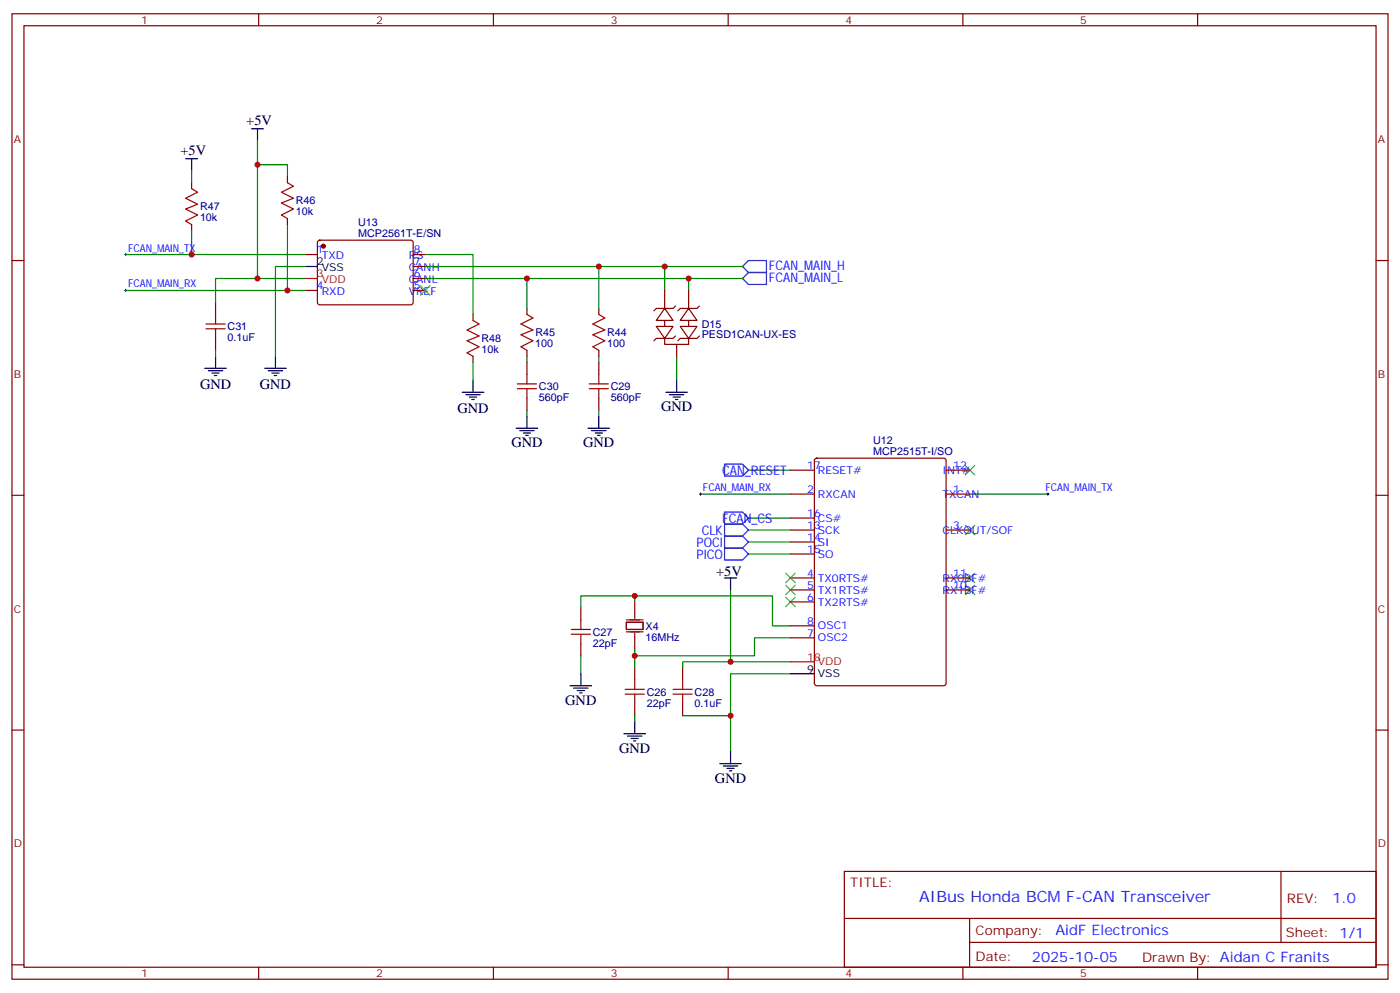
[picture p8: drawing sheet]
<svg xmlns="http://www.w3.org/2000/svg" width="412mm" height="292mm" viewBox="0 0 412 292" stroke-linecap="round" stroke-linejoin="round" font-family="sans-serif">
<g fill="none" stroke="#870000" stroke-width=".35">
<path d="M3.5 4.1h405.4v284.3h-405.4zM7.1 7.6h398.2v277.3h-398.2zM76.2 4.1v3.5M145.3 4.1v3.5M214.5 4.1v3.5M283.6 4.1v3.5M352.8 4.1v3.5M56.4 53.8v1.8M84.7 52v1.8M3.5 76.7h3.6M56.4 66.1v1.8M84.7 64.4v1.7"/>
<path d="M90 75h3.5M93.7 70.9l.5-.2 27.1 .1 .4 .6-.1 18-.6 .4-27.1-.1-.4-.6v-17.7zM121.7 75h3.5M121.7 78.5h3.5M405.3 76.7h3.6M63.5 89.1v3.5M63.5 99.7v3.5M90 85.5h3.5M121.7 85.5h3.5M121.7 82h3.5M139.3 92.6v1.8M155.2 90.8v1.8"/>
<path d="M176.4 90.8v1.8M193.3 96.1h5l-2.5 3.6zM195.8 90.8l2.5 3.6h-5zM195.8 99.7v1.7h7v-1.7M195.8 85.5v5.3M195.8 94.4v1.7M199 99l-.7 .7h-5l-.7 .7M199 90.1l-.7 .7h-5l-.7 .7M200.4 96.1h4.9l-2.5 3.6zM202.8 90.8l2.5 3.6h-4.9zM202.8 85.5v5.3M202.8 94.4v1.7"/>
<path d="M206 90.1l-.7 .7h-4.9l-.7 .7M206 99l-.7 .7h-4.9l-.7 .7M139.3 105v1.7M155.2 103.2v1.8M155.2 106.7v3.5M155.2 117.3v3.5M176.4 103.2v1.8M176.4 106.7v3.5M176.4 117.3v3.5M199.3 101.4v3.6M232.8 138.5h7.1M240.1 135.1l.5-.2h37.4l.6 .5 .1 65.9-.5 .6-37.6 .1-.7-.5v-65.9z"/>
<path d="M278.7 138.5h7.1M3.5 145.9h3.6M232.8 145.5h7.1M232.8 156.1h7.1M232.8 159.6h7.1M232.8 152.6h7.1M278.7 145.5h7.1M278.7 156.1h7.1M405.3 145.9h3.6M171.1 179v3.6M187 177.3v3.5M232.8 170.2h7.1"/>
<path d="M232.8 173.7h7.1M232.8 177.3h7.1M232.8 163.2h7.1M278.7 170.2h7.1M278.7 173.7h7.1M171.1 189.6v3.5M187 187.9v3.5M187 196.7v3.5M201.1 196.7v3.5M232.8 187.9h7.1M232.8 184.3h7.1M3.5 215h3.6"/>
<path d="M187 207.3v3.5M201.1 207.3v3.5M405.3 215h3.6M248.7 256.6h156.6v28.3h-156.6zM377.3 256.7v20.8M248.7 270.5h156.5M285.6 277.5h119.6M285.6 270.5v14.1M3.5 284.2h3.6M76.2 284.9v3.5M145.3 284.9v3.5M214.5 284.9v3.5"/>
<path d="M283.6 284.9v3.5M352.8 284.9v3.5M405.3 284.2h3.6"/>
</g>
<g fill="none" stroke="#008700" stroke-width=".35">
<path d="M56.4 50.3v3.5M75.8 48.5h8.9v3.5M75.8 41.5v40.5h14.2M37 75h53M56.4 67.9v7.1M84.7 66.1v19.4M90 78.5h-8.9v26.5M125.2 75h14.1v17.6M125.2 78.5h93.5M176.4 78.5v12.3M195.8 78.5v7M37 85.5h53"/>
<path d="M75.8 82h-12.3v7.1M125.2 82h93.5M155.2 82v8.8M202.8 82v3.5M63.5 103.2v1.8M139.3 106.7v5.3M155.2 105v1.7M176.4 105v1.7M199.3 105v7M155.2 120.8v1.8M176.4 120.8v1.8M220.5 138.5h12.3"/>
<path d="M206.4 145.5h26.4M220.5 156.1h12.3M220.5 152.6h12.3M220.5 159.6h12.3M285.8 145.5h22.9M187 175.5h-15.9v3.5M187 177.3v-1.8h40.5v8.8h5.3M215.2 173.7v21.2h17.6M220.5 163.2h12.3M171.1 193.1v5.3M187 191.4v1.7M215.2 194.9h-14.1v1.8"/>
<path d="M232.8 187.9h-10.6v5.2h-35.2v3.6M232.8 198.4h-17.6v23M187 210.8v1.7M201.1 210.8h14.1"/>
</g>
<path d="M218.7 78.5l1.8-1.8h5.3v3.6h-5.3zM220.5 80.3h5.3v3.5h-5.3l-1.8-1.8zM213.4 136.7h5.3l1.8 1.8-1.8 1.7h-5.3zM213.4 150.8h5.3l1.8 1.8-1.8 1.7h-5.3zM213.4 154.3h5.3l1.8 1.8-1.8 1.8h-5.3zM213.4 157.9h5.3l1.8 1.7-1.8 1.8h-5.3zM213.4 161.4h5.3l1.8 1.8-1.8 1.7h-5.3z" fill="none" stroke="#00f" stroke-width=".35"/>
<path d="M36.7 75h.7M37 74.6v.7M36.7 85.5h.7M37 85.2v.7M206 145.5h.7M206.4 145.2v.7M308.3 145.5h.7M308.7 145.2v.7" fill="none" stroke="#000" stroke-width=".29"/>
<g fill="none" stroke="#3c3" stroke-width=".35">
<path d="M123.8 84.1l2.8 2.9M126.6 84.1l-2.8 2.9M284.3 137.1l2.9 2.8M287.2 137.1l-2.9 2.8M284.3 154.7l2.9 2.8M287.2 154.7l-2.9 2.8M231.4 168.8l2.8 2.8M231.4 172.3l2.8 2.9M231.4 175.9l2.8 2.8M234.2 168.8l-2.8 2.8M234.2 172.3l-2.8 2.9M234.2 175.9l-2.8 2.8"/>
<path d="M284.3 172.3l2.9 2.9M284.3 168.8l2.9 2.8M287.2 172.3l-2.9 2.9M287.2 168.8l-2.9 2.8"/>
</g>
<g fill="none" stroke="#a10000" stroke-width=".35">
<path d="M56.4 55.6l1.8 1-3.5 1.8 3.5 1.7-3.5 1.5 3.5 1.7-3.5 1.8 1.7 1M84.7 53.8l1.7 1.1-3.5 1.7 3.5 1.8-3.5 1.4 3.5 1.8-3.5 1.7 1.8 1.1M60.7 96.8h5.6M60.7 95.4h5.6M63.5 92.6v2.8M63.5 96.8v2.9M139.3 94.4l1.8 1-3.5 1.8 3.5 1.8-3.5 1.4 3.5 1.7-3.5 1.8 1.7 1.1M155.2 92.6l1.8 1.1-3.5 1.7 3.5 1.8-3.5 1.4 3.5 1.8-3.5 1.7 1.7 1.1M176.4 92.6l1.8 1.1-3.6 1.7 3.6 1.8-3.6 1.4 3.6 1.8-3.6 1.7 1.8 1.1M152.4 114.5h5.6M152.4 113.1h5.6M155.2 110.2v2.9"/>
<path d="M155.2 114.5v2.8M173.6 114.5h5.6M173.6 113.1h5.6M176.4 110.2v2.9M176.4 114.5v2.8M168.3 186.8h5.6M168.3 185.4h5.6M171.1 182.6v2.8M171.1 186.8v2.8M184.1 204.4h5.7M184.1 203h5.7M187 200.2v2.8"/>
<path d="M187 204.4v2.9M198.3 204.4h5.6M198.3 203h5.6M201.1 200.2v2.8M201.1 204.4v2.9"/>
</g>
<g fill="none" stroke="#000" stroke-width=".35">
<path d="M74.1 37.9h3.5M75.8 37.9v3.6M54.7 46.7h3.5M56.4 46.7v3.6M90 78.5h3.5M60.3 108.5h6.4M61.4 109.2h4.2M62.4 109.9h2.2M63.1 110.6h.8M63.5 105v3.5M78 108.5h6.3M79 109.2h4.3"/>
<path d="M80.1 109.9h2.1M80.8 110.6h.7M81.1 105v3.5M136.2 115.5h6.3M137.2 116.2h4.3M138.3 116.9h2.1M139 117.7h.7M139.3 112v3.5M196.1 115.5h6.4M197.2 116.2h4.2M198.3 116.9h2.1M199 117.7h.7"/>
<path d="M199.3 112v3.5M152 126.1h6.4M153.1 126.8h4.2M154.2 127.5h2.1M154.9 128.2h.7M155.2 122.6v3.5M173.2 126.1h6.4M174.3 126.8h4.2M175.3 127.5h2.1M176 128.2h.7M176.4 122.6v3.5M213.4 170.2h3.6"/>
<path d="M215.2 170.2v3.5M171.1 198.4v3.6M232.8 198.4h7.1M167.9 202h6.4M169 202.7h4.2M170 203.4h2.2M170.7 204.1h.7M183.8 216.1h6.3M184.9 216.8h4.2M185.9 217.5h2.1M186.6 218.2h.7M187 212.5v3.6"/>
<path d="M212 224.9h6.4M213.1 225.6h4.2M214.1 226.3h2.2M214.8 227h.7M215.2 221.4v3.5"/>
</g>
<path d="M90 82h3.5M232.8 194.9h7.1" fill="none" stroke="#f00" stroke-width=".35"/>
<path d="M184.5 183.3h4.9v2.1h-4.9zM184.5 186.1h4.9M184.5 182.6h4.9M187 180.8v1.4M187 186.4v1.5" fill="none" stroke="#870012" stroke-width=".35"/>
<circle cx="95.2" cy="72.5" r=".53" fill="#870000" stroke="#870000" stroke-width=".35"/>
<g fill="#c00">
<circle cx="187" cy="175.5" r=".88"/>
<circle cx="215.2" cy="194.9" r=".88"/>
<circle cx="215.2" cy="210.8" r=".88"/>
<circle cx="187" cy="193.1" r=".88"/>
<circle cx="202.8" cy="82" r=".88"/>
<circle cx="195.8" cy="78.5" r=".88"/>
<circle cx="176.4" cy="78.5" r=".88"/>
<circle cx="155.2" cy="82" r=".88"/>
<circle cx="75.8" cy="48.5" r=".88"/>
<circle cx="84.7" cy="85.5" r=".88"/>
<circle cx="56.4" cy="75" r=".88"/>
<circle cx="75.8" cy="82" r=".88"/>
</g>
<text font-size="4.6" fill="#00f" x="270.8" y="265.7">AIBus Honda BCM F-CAN Transceiver</text>
<g font-size="4.2">
<text x="72.6" y="36.8">+5V</text>
<text x="53.2" y="45.6">+5V</text>
<text x="58.9" y="114.7">GND</text>
<text x="76.6" y="114.7">GND</text>
<text x="134.8" y="121.7">GND</text>
<text x="194.7" y="121.2">GND</text>
<text x="150.6" y="131.8">GND</text>
<text x="171.8" y="131.8">GND</text>
<text x="211" y="169.5">+5V</text>
<text x="166.5" y="207.6">GND</text>
<text x="182.4" y="221.7">GND</text>
<text x="210.6" y="230.5">GND</text>
</g>
<g font-size="4.2" fill="#00f">
<text x="392.5" y="265.9">1.0</text>
<text x="310.9" y="275.5">AidF Electronics</text>
<text x="304" y="283.3">2025-10-05</text>
</g>
<g font-size="3.9" fill="#00f">
<text x="226.5" y="79.6">FCAN_MAIN_H</text>
<text x="226.5" y="83.1">FCAN_MAIN_L</text>
<text x="212.7" y="139.8">CAN_RESET</text>
<text x="212.7" y="154">FCAN_CS</text>
<text x="205.2" y="161.1">POCI</text>
<text x="206.7" y="157.6">CLK</text>
<text x="205.2" y="164.6">PICO</text>
</g>
<g font-size="3.9" fill="#800">
<text x="250.5" y="261.2">TITLE:</text>
<text x="379.1" y="265.9">REV:</text>
<text x="287.4" y="275.4">Company:</text>
<text x="378.7" y="276">Sheet: 1/1</text>
<text x="287.4" y="283.1">Date:</text>
<text x="336.4" y="283.2">Drawn By: Aidan C Franits</text>
</g>
<g font-size="3.2" fill="#800">
<text x="41.6" y="7.1">1</text>
<text x="110.8" y="7.1">2</text>
<text x="179.9" y="7.1">3</text>
<text x="249.1" y="7.1">4</text>
<text x="318.2" y="7.1">5</text>
<text x="4.1" y="42.2">A</text>
<text x="405.9" y="42.2">A</text>
<text x="4.1" y="111.3">B</text>
<text x="405.9" y="111.3">B</text>
<text x="4.1" y="180.4">C</text>
<text x="405.9" y="180.4">C</text>
<text x="4.1" y="249.6">D</text>
<text x="405.9" y="249.6">D</text>
<text x="41.6" y="287.9">1</text>
<text x="110.8" y="287.9">2</text>
<text x="179.9" y="287.9">3</text>
<text x="249.1" y="287.9">4</text>
<text x="318.2" y="287.9">5</text>
</g>
<g font-size="3.2" fill="#000080">
<text x="58.9" y="65.2">10k</text>
<text x="58.9" y="62">R47</text>
<text x="87.1" y="63.5">10k</text>
<text x="87.1" y="60.2">R46</text>
<text x="105.5" y="69.7">MCP2561T-E/SN</text>
<text x="105.5" y="66.5">U13</text>
<text x="67" y="100.5">0.1uF</text>
<text x="67" y="97.3">C31</text>
<text x="141.8" y="100.8">R48</text>
<text x="157.7" y="99">R45</text>
<text x="178.9" y="99">R44</text>
<text x="206.7" y="99.7">PESD1CAN-UX-ES</text>
<text x="206.7" y="96.5">D15</text>
<text x="141.8" y="104">10k</text>
<text x="157.7" y="102.3">100</text>
<text x="178.9" y="102.3">100</text>
<text x="158.7" y="118.1">560pF</text>
<text x="158.8" y="114.9">C30</text>
<text x="179.9" y="118.1">560pF</text>
<text x="179.9" y="114.9">C29</text>
<text x="257.2" y="130.7">U12</text>
<text x="257.2" y="133.9">MCP2515T-I/SO</text>
<text x="190.1" y="185.5">X4</text>
<text x="174.6" y="190.5">22pF</text>
<text x="174.6" y="187.2">C27</text>
<text x="190.1" y="188.7">16MHz</text>
<text x="190.5" y="208.1">22pF</text>
<text x="190.5" y="204.9">C26</text>
<text x="204.6" y="208.1">0.1uF</text>
<text x="204.6" y="204.9">C28</text>
</g>
<g font-size="3.2" fill="#00f">
<text x="37.7" y="74.1">FCAN_MAIN_TX</text>
<text x="93.3" y="74.6">1</text>
<text x="94.8" y="76.4">TXD</text>
<text x="120.4" y="76.4">RS</text>
<text x="121.9" y="74.6">8</text>
<text x="120.4" y="83.4">CANL</text>
<text x="120.4" y="79.9">CANH</text>
<text x="121.9" y="81.7">6</text>
<text x="121.9" y="78.1">7</text>
<text x="37.7" y="84.7">FCAN_MAIN_RX</text>
<text x="93.3" y="85.2">4</text>
<text x="94.8" y="87">RXD</text>
<text x="120.4" y="87">VREF</text>
<text x="121.9" y="85.2">5</text>
<text x="237.8" y="138.1">17</text>
<text x="240.9" y="139.5">RESET#</text>
<text x="277.6" y="139.5">INT#</text>
<text x="280.8" y="138.1">12</text>
<text x="207.1" y="144.6">FCAN_MAIN_RX</text>
<text x="237.8" y="145.2">2</text>
<text x="240.9" y="146.6">RXCAN</text>
<text x="277.6" y="146.6">TXCAN</text>
<text x="280.8" y="145.2">1</text>
<text x="308" y="144.6">FCAN_MAIN_TX</text>
<text x="237.8" y="155.8">13</text>
<text x="237.8" y="152.2">16</text>
<text x="240.9" y="153.6">CS#</text>
<text x="280.8" y="155.8">3</text>
<text x="237.8" y="159.3">14</text>
<text x="240.9" y="157.2">SCK</text>
<text x="240.9" y="160.7">SI</text>
<text x="277.6" y="157.2">CLKOUT/SOF</text>
<text x="237.8" y="162.8">15</text>
<text x="240.9" y="164.2">SO</text>
<text x="237.8" y="169.9">4</text>
<text x="237.8" y="173.4">5</text>
<text x="240.9" y="171.3">TX0RTS#</text>
<text x="277.6" y="171.3">RX0BF#</text>
<text x="280.8" y="173.4">10</text>
<text x="280.8" y="169.9">11</text>
<text x="237.8" y="176.9">6</text>
<text x="240.9" y="174.8">TX1RTS#</text>
<text x="240.9" y="178.3">TX2RTS#</text>
<text x="277.6" y="174.8">RX1BF#</text>
<text x="237.8" y="184">8</text>
<text x="240.9" y="185.4">OSC1</text>
<text x="237.8" y="187.5">7</text>
<text x="240.9" y="188.9">OSC2</text>
</g>
<g font-size="3.2">
<text x="93.3" y="78.1">2</text>
<text x="94.8" y="79.9">VSS</text>
<text x="237.8" y="198.1">9</text>
<text x="240.9" y="199.5">VSS</text>
</g>
<g font-size="3.2" fill="#f00">
<text x="93.3" y="81.7">3</text>
<text x="94.8" y="83.4">VDD</text>
<text x="237.8" y="194.6">18</text>
<text x="240.9" y="196">VDD</text>
</g>
</svg>
